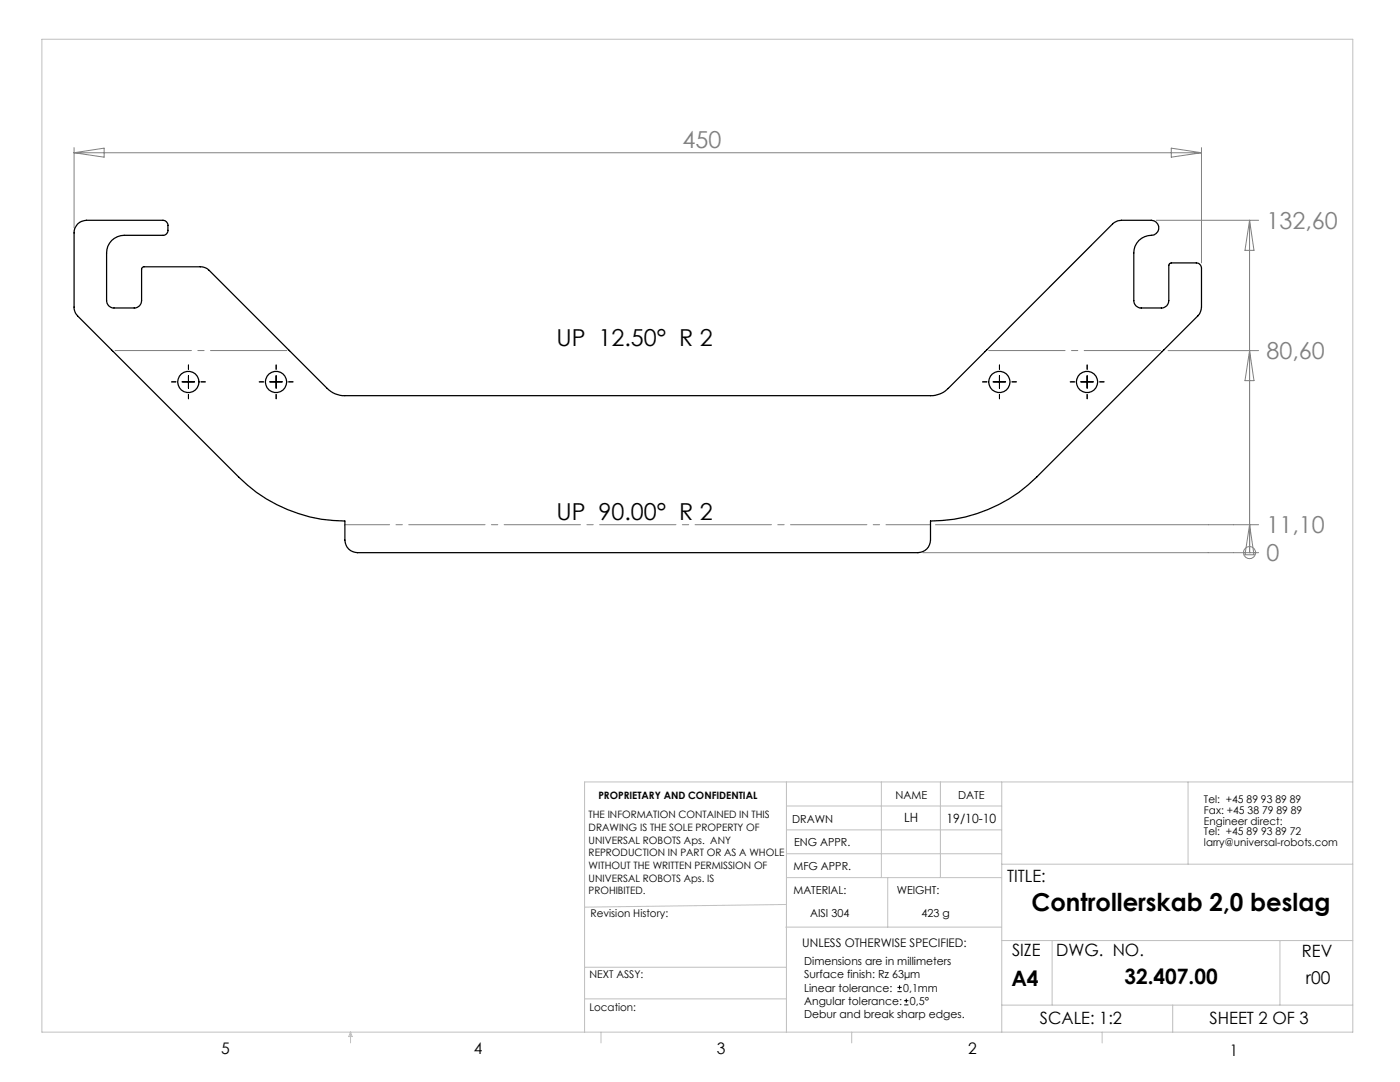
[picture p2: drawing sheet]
<svg xmlns="http://www.w3.org/2000/svg" width="279mm" height="216mm" viewBox="0 0 279 216" stroke-linecap="round" stroke-linejoin="round" font-family="sans-serif">
<g fill="none" stroke="#000" stroke-width=".2">
<path d="M36.3 76.2h2.5M37.6 75v2.5M53.8 76.2h2.5M55.1 75v2.5M198.2 76.2h2.5M199.5 75v2.5M215.7 76.2h2.5M217 75v2.5M179.1 197.9h.9M179.1 197h.9M179.5 196.6v.8M180.4 199.7h.9"/>
<path d="M180.9 199.3v.8M180.4 200.5h.9"/>
</g>
<g fill="none" stroke="#808080" stroke-width=".2">
<path d="M14.8 29.5v16M14.8 30.5h225M14.8 30.5l6-.9v1.8zM233.8 29.6l6 .9-6 .9zM239.8 29.5v23M230.8 44h20.4M249.4 44v66.3M249.4 44l.9 6h-1.8zM233.1 70h18.1M249.4 70l.9 6h-1.8zM184.2 110.3h67M186.7 104.7h64.5"/>
<path d="M249.4 110.3h.1M249.4 104.7l.9 6h-1.8z"/>
<circle cx="249.4" cy="110.3" r="1.2"/>
</g>
<g fill="none" stroke="#000" stroke-width=".2" stroke-dasharray="15.2 1.3 1.3 1.3">
<path d="M35.1 76.2h-.9M37.6 73.7v-.9M37.6 78.7v.9M40.1 76.2h.9M52.6 76.2h-.9M55.1 73.7v-.9M55.1 78.7v.9M57.6 76.2h.9M197 76.2h-.9M199.5 73.7v-.9M199.5 78.7v.9M202 76.2h.8"/>
<path d="M214.5 76.2h-.9M217 73.7v-.9M217 78.7v.9M219.5 76.2h.8"/>
</g>
<path d="M57.8 69.9h-35.4M232.1 69.9h-35.3" fill="none" stroke="#808080" stroke-width=".2" stroke-dasharray="15.2 1.3 1.3 1.3" stroke-dashoffset="-.5"/>
<path d="M185.7 104.7h-116.8" fill="none" stroke="#808080" stroke-width=".2" stroke-dasharray="15.2 1.3 1.3 1.3" stroke-dashoffset="6.3"/>
<g fill="none" stroke="#c0c0c0" stroke-width=".2">
<path d="M8.4 7.8h261.6v198.2h-261.6zM157 156v50M175.9 156v19.1M187.7 156v19.1M199.9 156v50M237.1 156v16.4M270 156h-153.3v50M157 170.4h42.9M157 165.6h42.9M157 160.8h42.9M157 175.1h42.9M177.2 175.1v9.9"/>
<path d="M199.9 172.4h70.1M116.7 199.3h40.3M116.7 193h40.3M156.8 185h43M157 180.5l-40.3 .5M199.9 187.7h70.1M210 187.7v12.9M255.4 187.7v12.9M70 206v2.1M70 206l.3 .8h-.7zM119.9 206v2.1M170 206v2.1"/>
<path d="M199.9 200.6h70.1M220 206v2.1M234 200.6v5.4"/>
</g>
<g fill="none" stroke="#000" stroke-width=".25">
<path d="M15.5 44.7a2.72 2.72 0 0 1 1.8-.7h15.2a1.02 1.02 0 0 1 1 1v1a.96 .96 0 0 1-1 1h-7.7a3.5 3.5 0 0 0-3.5 3.5v9.5a1.45 1.45 0 0 0 1.5 1.5h4a1.45 1.45 0 0 0 1.5-1.5v-6.3l.2-.4 11.5-.1a2.47 2.47 0 0 1 1.7 .7l23.6 23.6a4.8 4.8 0 0 0 3.5 1.5h116.9a4.8 4.8 0 0 0 3.5-1.5l32.8-32.8a2.72 2.72 0 0 1 1.8-.7h6a1.5 1.5 0 0 1 1.5 1.5 1.5 1.5 0 0 1-1.5 1.5 3.5 3.5 0 0 0-3.5 3.5v9.5a1.45 1.45 0 0 0 1.5 1.5h4a1.45 1.45 0 0 0 1.5-1.5v-7l.1-.4 .4-.1h5a1.09 1.09 0 0 1 1 1v7.8a2.72 2.72 0 0 1-.8 1.7l-32.1 32.2a30.1 30.1 0 0 1-21.2 8.8v3.8a2.53 2.53 0 0 1-2.5 2.5h-111.9a2.53 2.53 0 0 1-2.5-2.5v-3.8a30.1 30.1 0 0 1-21.2-8.8l-32.1-32.2a2.47 2.47 0 0 1-.7-1.7v-14.8a2.47 2.47 0 0 1 .7-1.8z"/>
<circle cx="37.6" cy="76.2" r="2.13"/>
<circle cx="55.1" cy="76.2" r="2.12"/>
<circle cx="199.4" cy="76.2" r="2.13"/>
<circle cx="216.9" cy="76.2" r="2.13"/>
</g>
<text font-size="4.9" x="205.8" y="181.8">Controllerskab 2,0 beslag</text>
<g font-size="4.7" fill="#808080">
<text x="136.2" y="29.4">450</text>
<text x="252.8" y="45.7">132,60</text>
<text x="252.8" y="71.7">80,60</text>
<text x="252.8" y="106.4">11,10</text>
<text x="252.8" y="112">0</text>
</g>
<g font-size="4.7">
<text x="111" y="68.9">UP 12.50° R 2</text>
<text x="111" y="103.7">UP 90.00° R 2</text>
</g>
<g font-size="4.2">
<text x="201.9" y="196.8">A4</text>
<text x="224.4" y="196.3">32.407.00</text>
</g>
<text font-size="3.5" x="260.6" y="196.3">r00</text>
<g font-size="3.4">
<text x="201" y="175.9">TITLE:</text>
<text x="202" y="190.8">SIZE</text>
<text x="210.8" y="190.9">DWG. NO.</text>
<text x="259.8" y="191">REV</text>
<text x="207.5" y="204.4">SCALE: 1:2</text>
<text x="241.4" y="204.4">SHEET 2 OF 3</text>
</g>
<g font-size="3.2">
<text x="44.2" y="210.4">5</text>
<text x="94.6" y="210.3">4</text>
<text x="143.1" y="210.4">3</text>
<text x="193.2" y="210.3">2</text>
<text x="245.4" y="210.6">1</text>
</g>
<g font-size="2.5">
<text x="180.5" y="164.1">LH</text>
<text x="188.9" y="164.2">19/10-10</text>
</g>
<text font-size="2.4" x="160.1" y="188.9">UNLESS OTHERWISE SPECIFIED:</text>
<g font-size="2.2">
<text x="178.7" y="159.4">NAME</text>
<text x="191.2" y="159.4">DATE</text>
<text x="158.1" y="164.2">DRAWN</text>
<text x="158.4" y="173.6">MFG APPR.</text>
<text x="158.5" y="168.8">ENG APPR.</text>
<text x="158.4" y="178.4">MATERIAL:</text>
<text x="179" y="178.3">WEIGHT:</text>
<text x="161.7" y="183">AISI 304</text>
<text x="183.9" y="183">423 g</text>
<text x="160.5" y="192.6">Dimensions are in millimeters</text>
<text x="160.5" y="195.2">Surface finish: Rz 63µm</text>
<text x="160.5" y="197.9">Linear tolerance:</text>
<text x="180.3" y="197.9">0,1mm</text>
<text x="160.5" y="203.2">Debur and break sharp edges.</text>
<text x="160.5" y="200.5">Angular tolerance:</text>
<text x="181.6" y="200.5">0,5°</text>
</g>
<g font-size="2.1">
<text x="240.3" y="160.3">Tel: +45 89 93 89 89</text>
<text x="240.3" y="162.4">Fax: +45 38 79 89 89</text>
<text x="240.3" y="164.5">Engineer direct:</text>
<text x="240.3" y="166.7">Tel: +45 89 93 89 72</text>
<text x="240.3" y="168.8">larry@universal-robots.com</text>
<text x="117.9" y="183.1">Revision History:</text>
<text x="117.6" y="195.2">NEXT ASSY:</text>
<text x="117.6" y="201.8">Location:</text>
</g>
<g font-size="2">
<text x="119.4" y="159.4">PROPRIETARY AND CONFIDENTIAL</text>
<text x="117.5" y="163.3">THE INFORMATION CONTAINED IN THIS</text>
<text x="117.5" y="165.8">DRAWING IS THE SOLE PROPERTY OF</text>
<text x="117.5" y="168.3">UNIVERSAL ROBOTS Aps. ANY</text>
<text x="117.5" y="170.9">REPRODUCTION IN PART OR AS A WHOLE</text>
<text x="117.5" y="173.4">WITHOUT THE WRITTEN PERMISSION OF</text>
<text x="117.5" y="175.9">UNIVERSAL ROBOTS Aps. IS</text>
<text x="117.5" y="178.4">PROHIBITED.</text>
</g>
</svg>
